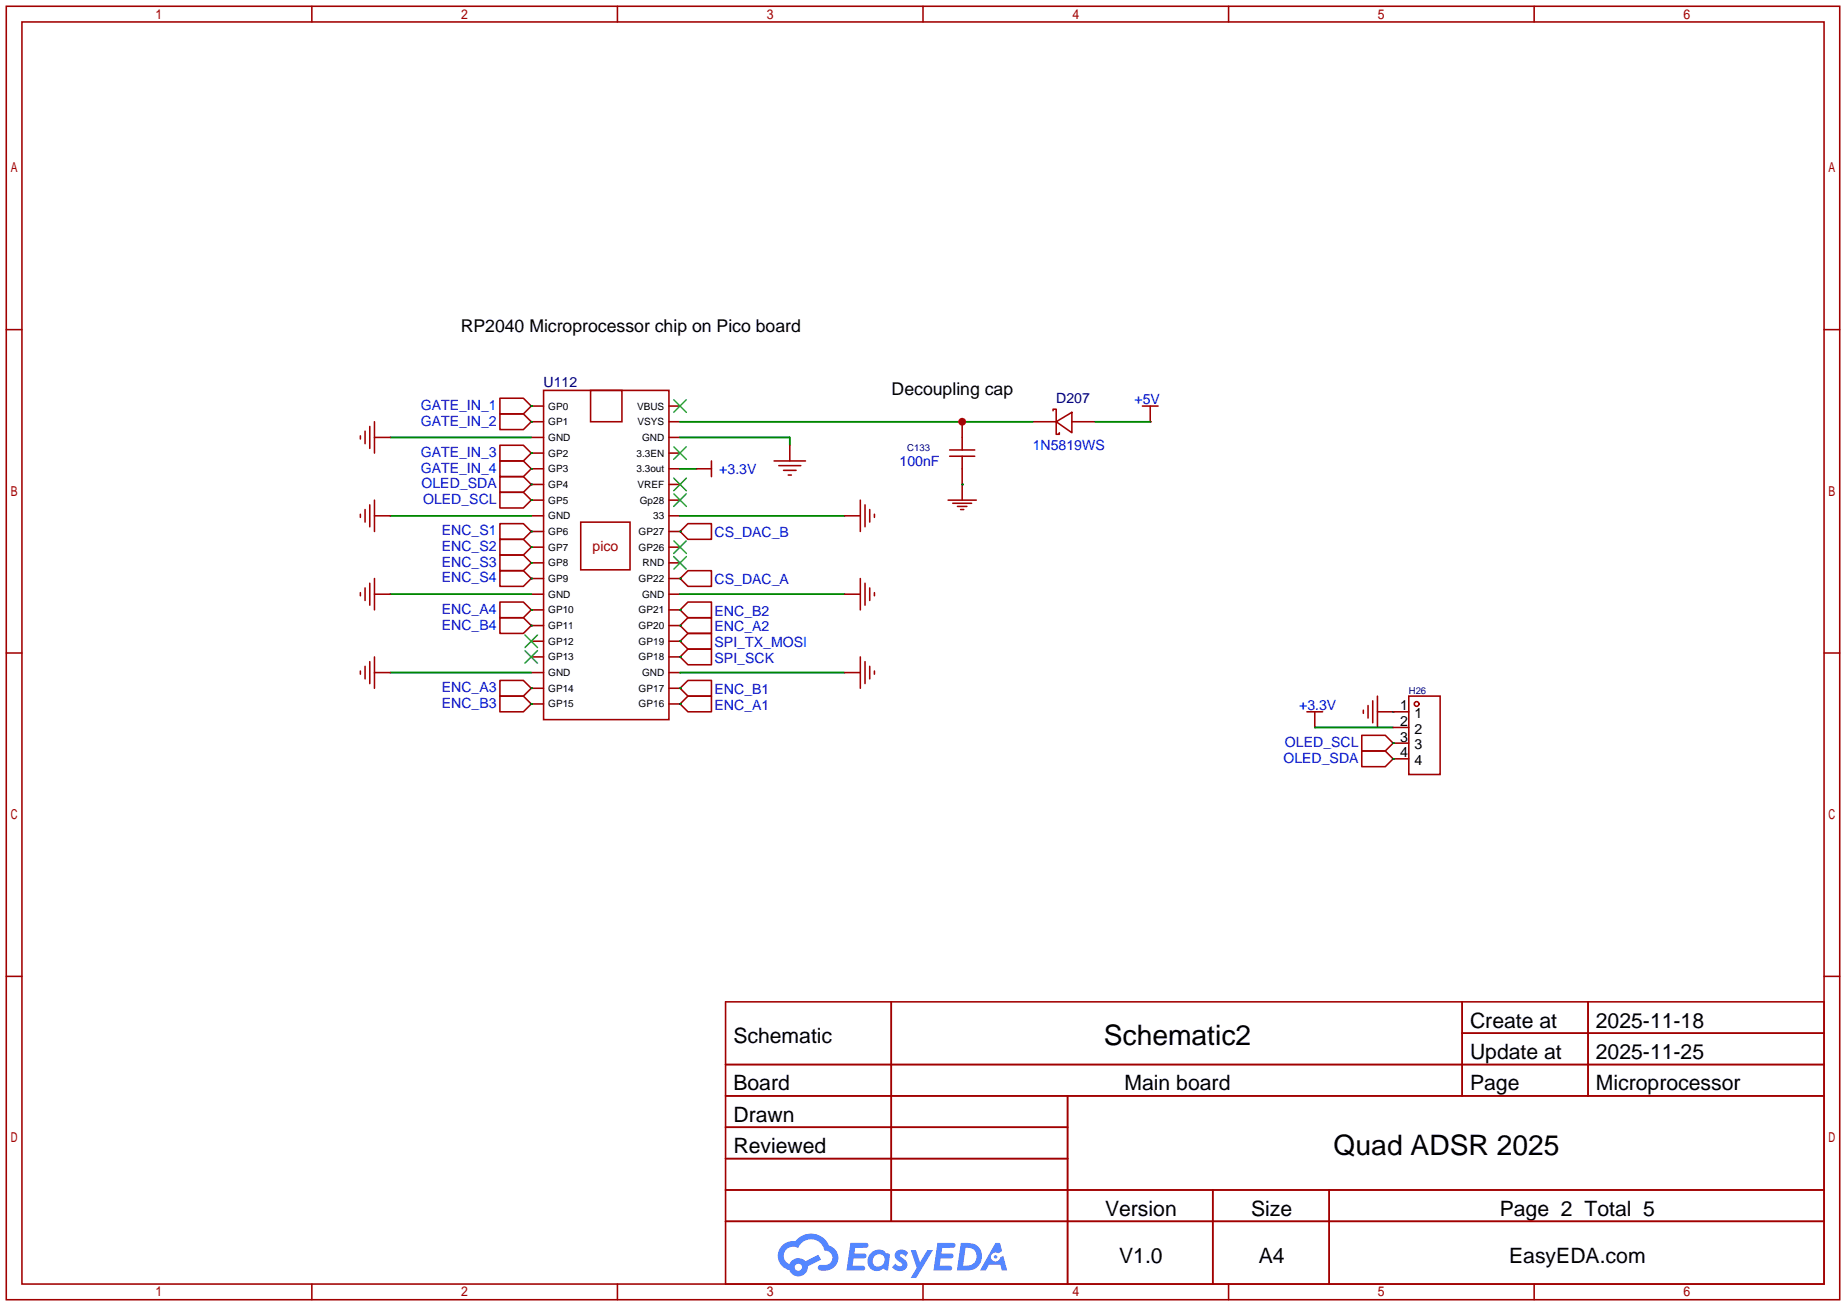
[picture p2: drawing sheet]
<svg xmlns="http://www.w3.org/2000/svg" width="299mm" height="212mm" viewBox="0 0 299 212" stroke-linecap="round" stroke-linejoin="round" font-family="sans-serif">
<g fill="none" stroke="#a10000" stroke-width=".25">
<path d="M1 1h297.2v209.6h-297.2zM3.6 3.6h292.1v204.4h-292.1zM50.5 1v2.6M100.1 1v2.6M149.6 1v2.6M199.1 1v2.6M248.7 1v2.6M1 53.4h2.6M295.7 53.4h2.5M1 105.8h2.6M295.7 105.8h2.5M1 158.2h2.6"/>
<path d="M295.7 158.2h2.5M117.6 162.3h178.1v45.7h-178.1zM117.6 172.5h178.1M117.6 177.5h178.1M144.5 162.3v35.6M173 177.5v30.5M237 162.3v15.2M237 167.4h58.7M257.4 162.3v15.2M117.6 182.6h55.4M117.6 192.8h178.1M117.6 187.7h55.4"/>
<path d="M117.6 197.9h178.1M196.6 192.8v15.2M215.4 192.8v15.2M50.5 208v2.6M100.1 208v2.6M149.6 208v2.6M199.1 208v2.6M248.7 208v2.6"/>
</g>
<g fill="#5487ff">
<path d="M145.3 202.7a1.3 1.3 0 0 1 1.9 .3l-.4 .6a.54 .54 0 0 0-.9-.2v.1a2.32 2.32 0 0 1 1.2 1.4 1.36 1.36 0 0 1-1.1 1 1.36 1.36 0 0 1-1.4-.6l.5-.6a.64 .64 0 0 0 .5 .5 .64 .64 0 0 0 .7-.3l-.2-.2a1.6 1.6 0 0 1-1.1-1.6z"/>
<path d="M147.6 202.5h.9l.6 2 1.2-2h.9l-2.7 4.6h-.9l1-1.7z"/>
<path d="M137.8 201.4h1.7a1.31 1.31 0 0 1 1.2 .2 .4 .4 0 0 1-.3 .5l-1.8 .1-.1 .9h1.6a.4 .4 0 0 1 .4 .4 .4 .4 0 0 1-.5 .4h-1.6l-.2 1.2h.8a1.23 1.23 0 0 1 1.2 .2 .39 .39 0 0 1-.4 .5h-2.6z"/>
<path d="M151.9 201.4h1.7a1.32 1.32 0 0 1 1.2 .2 .39 .39 0 0 1-.3 .5l-1.8 .1-.1 .9h1.6a.4 .4 0 0 1 .4 .4 .4 .4 0 0 1-.4 .4h-1.7l-.2 1.2h.8a1.23 1.23 0 0 1 1.2 .1 .39 .39 0 0 1-.4 .6h-2.6z"/>
<path d="M161.3 201.4h.8l.3 1.3-.6 .4a.75 .75 0 0 0-1.1 .3 .75 .75 0 0 0 .5 1 .75 .75 0 0 0 .9-.7l.5-.2 .6 2.3h-.8l-.3-.9h-1.8l-.5 .9h-1z"/>
<path d="M155.7 201.4l-.6 4.4h1.5a2.27 2.27 0 0 0 2.5-1.6 2.27 2.27 0 0 0-1.4-2.7zM156.5 202.1a1.5 1.5 0 0 1 1.8 1.6 1.5 1.5 0 0 1-1.9 1.4h-.3z"/>
<path d="M141.2 203a1.62 1.62 0 0 0-.4 2.1 1.62 1.62 0 0 0 2 .6l.4-.2 .3 .3h.4l.3-2.4-.1-.3-.5-.1a1.58 1.58 0 0 0-2.4 0zM141.8 203.5a.96 .96 0 0 1 1.4 0 .96 .96 0 0 1-.2 1.5 .95 .95 0 0 1-1.4-.1 .95 .95 0 0 1 .2-1.4z"/>
<path d="M126.8 201.8a2.37 2.37 0 0 0 1.1 4 1.54 1.54 0 0 0 1.8 1 1.54 1.54 0 0 0 1.2-1.6l2.2-1.1-.5-.8-2 1a1.57 1.57 0 0 0-2.7 .5 1.5 1.5 0 0 1-.7-2.1 1.5 1.5 0 0 1 2.2-.5 2.23 2.23 0 0 1 2.3-1.4 2.23 2.23 0 0 1 2 1.8 1.16 1.16 0 0 1 1.2 1.1 1.16 1.16 0 0 1-1.1 1.2h-.7a.47 .47 0 0 0-.5 .4 .47 .47 0 0 0 .4 .5 2.23 2.23 0 0 0 2.3-.6 2.23 2.23 0 0 0 .4-2.3 2.16 2.16 0 0 0-1.3-1.1 3.2 3.2 0 0 0-5.5-.7l-1.1 .1zM128.8 205.3a.6 .6 0 0 1 1.2 0 .6 .6 0 0 1-1.2 0z"/>
<circle cx="161.4" cy="203.6" r=".28"/>
</g>
<g fill="none" stroke="#a10000" stroke-width=".25">
<path d="M58.4 70.6v.5M59.2 69.8v2.1M59.9 69.1v3.5M60.7 70.9h2.5M60.7 68.3v5.1M81 64.5h3.8l1.3 1.3-1.3 1.3h-3.8zM81 67.1h3.8l1.3 1.2-1.3 1.3h-3.8zM81 72.1h3.8l1.3 1.3-1.3 1.3h-3.8zM81 74.7h3.8l1.3 1.2-1.3 1.3h-3.8zM81 79.8h3.8l1.3 1.2-1.3 1.3h-3.8zM81 77.2h3.8l1.3 1.3-1.3 1.3h-3.8zM86.1 65.8h.1"/>
<path d="M86.1 68.3h.1M86.1 73.4h.1M86.1 75.9h.1M86.1 78.5h.1M86.1 65.8h2M86.1 68.3h2M86.1 70.9h2M86.1 73.4h2M86.1 75.9h2M86.1 78.5h2M88.1 63.2h20.3v53.4h-20.3zM95.7 63.2h5.1v5.1h-5.1z"/>
<path d="M108.4 65.8h1.8M108.4 68.3h1.8M108.4 70.9h1.8M108.4 73.4h1.8M108.4 75.9h1.8M108.4 78.5h1.8M112.8 75.9h.1M112.8 75.9h2.5M115.3 74.7v2.5M125.5 74.7h5.1M126.2 75.4h3.6M127 76.2h2"/>
<path d="M127.8 77h.5M128 72.1v2.6M153.9 73.9h4.1M153.9 72.9h4.1M156 78.5h.1M156 68.3v4.6M156 73.9v7.1M167.4 68.3h3.8M170.7 66.5v-.2h.5v2M171.2 68.3v2.1h.5v-.3M171.2 68.3l2.5-1.5v3.3zM173.7 68.3h3.8"/>
<path d="M185.2 65.8h2.5M186.4 68.3h.1M186.4 65.8v2.5M58.4 83.3v.5M58.4 96v.5M59.2 82.5v2.1M59.2 95.2v2.1M59.9 81.8v3.5M59.9 94.5v3.5M60.7 83.6h2.5M60.7 96.3h2.5M60.7 81v5.1"/>
<path d="M60.7 93.7v5.1M81 84.8h3.8l1.3 1.3-1.3 1.3h-3.8zM81 87.4h3.8l1.3 1.2-1.3 1.3h-3.8zM81 89.9h3.8l1.3 1.3-1.3 1.3h-3.8zM81 92.5h3.8l1.3 1.2-1.3 1.3h-3.8zM81 97.5h3.8l1.3 1.3-1.3 1.3h-3.8zM86.1 81h.1M86.1 86.1h.1M86.1 88.6h.1M86.1 91.2h.1M86.1 93.7h.1M86.1 98.8h.1"/>
<path d="M86.1 81h2M86.1 83.6h2M86.1 86.1h2M86.1 88.6h2M86.1 91.2h2M86.1 93.7h2M86.1 96.3h2M86.1 98.8h2M94.1 84.6h8v7.7h-8zM108.4 81h1.8M108.4 83.6h1.8M108.4 86.1h1.8"/>
<path d="M108.4 88.6h1.8M108.4 91.2h1.8M108.4 93.7h1.8M108.4 96.3h1.8M108.4 98.8h1.8M110.2 93.7h.1M110.2 86.1h.1M110.2 98.8h.1M111.5 92.5h3.8v2.5h-3.8l-1.3-1.3zM111.5 84.8h3.8v2.6h-3.8l-1.3-1.3zM111.5 97.5h3.8v2.6h-3.8l-1.3-1.3zM136.9 83.6h2.5"/>
<path d="M136.9 96.3h2.5M139.4 81v5.1M139.4 93.7v5.1M140.2 81.8v3.5M140.2 94.5v3.5M141 82.5v2.1M141 95.2v2.1M141.7 83.3v.5M141.7 96v.5M153.7 81h4.5M154.4 81.5h3.1M155.2 82h1.5"/>
<path d="M155.7 82.5h.5M58.4 108.7v.5M59.2 107.9v2.1M59.9 107.2v3.5M60.7 109h2.5M60.7 106.4v5.1M81 112.8h3.8l1.3 1.2-1.3 1.3h-3.8zM81 110.2h3.8l1.3 1.3-1.3 1.3h-3.8zM81 100.1h3.8l1.3 1.2-1.3 1.3h-3.8zM86.1 114h.1M86.1 111.5h.1M86.1 101.3h.1"/>
<path d="M86.1 101.3h2M86.1 103.9h2M86.1 106.4h2M86.1 109h2M86.1 111.5h2M86.1 114h2M108.4 101.3h1.8M108.4 103.9h1.8M108.4 106.4h1.8M108.4 109h1.8M108.4 111.5h1.8M108.4 114h1.8"/>
<path d="M110.2 111.5h.1M110.2 114l1.3-1.2h3.8v2.5h-3.8zM110.2 114h.1M110.2 101.3l1.3-1.2h3.8v2.5h-3.8zM110.2 101.3h.1M110.2 106.4h.1M110.2 103.9h.1M111.5 110.2h3.8v2.6h-3.8l-1.3-1.3zM111.5 105.2h3.8v2.5h-3.8l-1.3-1.3zM111.5 102.6h3.8v2.6h-3.8l-1.3-1.3zM136.9 109h2.5M139.4 106.4v5.1"/>
<path d="M140.2 107.2v3.5M141 107.9v2.1M141.7 108.7v.5M211.8 115.3h2.6M213.1 117.9h.1M213.1 115.3v2.6M220.7 119.1h3.8l1.3 1.3-1.3 1.3h-3.8zM221 115.1v.5M221.7 114.3v2M222.5 113.5v3.6M223.3 115.3h5M223.3 112.8v5.1"/>
<path d="M225.8 117.9h2.5M228.3 112.8h5.1v12.7h-5.1zM220.7 121.7h3.8l1.3 1.2-1.3 1.3h-3.8zM225.8 120.4h.1M225.8 122.9h.1M225.8 120.4h2.5M225.8 122.9h2.5"/>
<circle cx="229.6" cy="114" r=".38"/>
</g>
<g fill="none" stroke="#3c3" stroke-width=".25">
<path d="M109.2 77.5l2 2M109.2 72.4l2 2M109.2 64.8l2 2M111.2 77.5l-2 2M111.2 72.4l-2 2M111.2 64.8l-2 2M109.2 90.2l2 2M109.2 87.6l2 2.1M109.2 80l2 2M111.2 90.2l-2 2M111.2 87.6l-2 2.1M111.2 80l-2 2"/>
<path d="M85.1 102.9l2 2M85.1 105.4l2 2M87.1 102.9l-2 2M87.1 105.4l-2 2"/>
</g>
<g fill="none" stroke="#008700" stroke-width=".25">
<path d="M63.2 70.9h22.9M86.1 65.8h.1M86.1 68.3h.1M86.1 73.4h.1M86.1 75.9h.1M86.1 78.5h.1M110.2 70.9h17.8v1.2M110.2 68.3h57.2M110.2 75.9h2.6M156 78.5h.1M177.5 68.3h8.9M63.2 96.3h22.9"/>
<path d="M63.2 83.6h22.9M86.1 81h.1M86.1 86.1h.1M86.1 88.6h.1M86.1 91.2h.1M86.1 93.7h.1M86.1 98.8h.1M110.2 96.3h26.7M110.2 83.6h26.7M110.2 98.8h.1M110.2 93.7h.1M110.2 86.1h.1"/>
<path d="M63.2 109h22.9M86.1 101.3h.1M86.1 111.5h.1M86.1 114h.1M110.2 109h26.7M110.2 111.5h.1M110.2 114h.1M110.2 106.4h.1M110.2 103.9h.1M110.2 101.3h.1M213.1 117.9h12.7M225.8 115.3h.1"/>
<path d="M225.8 122.9h.1M225.8 120.4h.1"/>
</g>
<circle cx="156" cy="68.3" r=".63" fill="#c00"/>
<g font-size="4.6">
<text x="178.9" y="169.3">Schematic2</text>
<text x="216.2" y="187.1">Quad ADSR 2025</text>
</g>
<g font-size="3.4">
<text x="238.3" y="166.5">Create at</text>
<text x="258.7" y="166.5">2025-11-18</text>
<text x="118.9" y="169">Schematic</text>
<text x="238.3" y="171.6">Update at</text>
<text x="258.7" y="171.6">2025-11-25</text>
<text x="118.9" y="176.6">Board</text>
<text x="182.3" y="176.6">Main board</text>
<text x="238.3" y="176.6">Page</text>
<text x="258.7" y="176.6">Microprocessor</text>
<text x="118.9" y="181.7">Drawn</text>
<text x="118.9" y="186.8">Reviewed</text>
<text x="179.1" y="197">Version</text>
<text x="202.8" y="197">Size</text>
<text x="243.1" y="197">Page 2 Total 5</text>
<text x="181.4" y="204.6">V1.0</text>
<text x="204" y="204.6">A4</text>
<text x="244.6" y="204.6">EasyEDA.com</text>
</g>
<g font-size="2.9">
<text x="74.7" y="53.8">RP2040 Microprocessor chip on Pico board</text>
<text x="144.5" y="63.9">Decoupling cap</text>
</g>
<g font-size="2.3" fill="#000080">
<text x="88.1" y="62.8">U112</text>
<text x="171.2" y="65.3">D207</text>
</g>
<g font-size="2.3" fill="#00f">
<text x="183.9" y="65.4">+5V</text>
<text x="68.2" y="66.4">GATE_IN_1</text>
<text x="68.2" y="69">GATE_IN_2</text>
<text x="68.2" y="74">GATE_IN_3</text>
<text x="68.2" y="76.6">GATE_IN_4</text>
<text x="116.6" y="76.7">+3.3V</text>
<text x="145.8" y="75.5">100nF</text>
<text x="167.4" y="72.9">1N5819WS</text>
<text x="68.3" y="79.1">OLED_SDA</text>
<text x="68.6" y="81.7">OLED_SCL</text>
<text x="71.6" y="86.7">ENC_S1</text>
<text x="71.6" y="89.3">ENC_S2</text>
<text x="115.8" y="87">CS_DAC_B</text>
<text x="71.6" y="91.8">ENC_S3</text>
<text x="71.6" y="94.4">ENC_S4</text>
<text x="115.8" y="94.7">CS_DAC_A</text>
<text x="71.6" y="102">ENC_B4</text>
<text x="71.6" y="99.4">ENC_A4</text>
<text x="115.8" y="99.7">ENC_B2</text>
<text x="115.8" y="102.3">ENC_A2</text>
<text x="115.8" y="107.4">SPI_SCK</text>
<text x="115.8" y="104.8">SPI_TX_MOSI</text>
<text x="71.6" y="112.1">ENC_A3</text>
<text x="115.8" y="112.4">ENC_B1</text>
<text x="71.6" y="114.7">ENC_B3</text>
<text x="115.8" y="115">ENC_A1</text>
<text x="210.6" y="115">+3.3V</text>
<text x="208" y="123.6">OLED_SDA</text>
<text x="208.3" y="121">OLED_SCL</text>
</g>
<text font-size="2.3" fill="#a00000" x="96.1" y="89.3">pico</text>
<g font-size="2.3">
<text x="226.9" y="115.1">1</text>
<text x="226.9" y="117.6">2</text>
<text x="229.3" y="116.3">1</text>
<text x="229.3" y="118.9">2</text>
<text x="226.9" y="120.1">3</text>
<text x="226.9" y="122.7">4</text>
<text x="229.3" y="121.4">3</text>
<text x="229.3" y="124">4</text>
</g>
<g font-size="1.6">
<text x="88.9" y="66.3">GP0</text>
<text x="88.9" y="68.9">GP1</text>
<text x="88.9" y="71.4">GND</text>
<text x="103.3" y="66.3">VBUS</text>
<text x="103.3" y="68.9">VSYS</text>
<text x="104.1" y="71.4">GND</text>
<text x="88.9" y="74">GP2</text>
<text x="88.9" y="76.5">GP3</text>
<text x="103.2" y="76.5">3.3out</text>
<text x="103.2" y="74">3.3EN</text>
<text x="88.9" y="79">GP4</text>
<text x="88.9" y="81.6">GP5</text>
<text x="103.3" y="79">VREF</text>
<text x="103.7" y="81.6">Gp28</text>
<text x="88.9" y="84.1">GND</text>
<text x="88.9" y="86.7">GP6</text>
<text x="88.9" y="89.2">GP7</text>
<text x="103.5" y="89.2">GP26</text>
<text x="103.5" y="86.7">GP27</text>
<text x="105.9" y="84.1">33</text>
<text x="88.9" y="91.7">GP8</text>
<text x="88.9" y="94.3">GP9</text>
<text x="103.5" y="94.3">GP22</text>
<text x="104.2" y="91.7">RND</text>
<text x="88.9" y="96.8">GND</text>
<text x="88.9" y="99.4">GP10</text>
<text x="88.9" y="101.9">GP11</text>
<text x="103.5" y="101.9">GP20</text>
<text x="103.5" y="99.4">GP21</text>
<text x="104.1" y="96.8">GND</text>
<text x="88.9" y="104.4">GP12</text>
<text x="88.9" y="107">GP13</text>
<text x="103.5" y="107">GP18</text>
<text x="103.5" y="104.4">GP19</text>
<text x="88.9" y="109.5">GND</text>
<text x="88.9" y="112.1">GP14</text>
<text x="103.5" y="112.1">GP17</text>
<text x="104.1" y="109.5">GND</text>
<text x="88.9" y="114.6">GP15</text>
<text x="103.5" y="114.6">GP16</text>
</g>
<g font-size="1.5" fill="#000080">
<text x="147.1" y="73.1">C133</text>
<text x="228.3" y="112.5">H26</text>
</g>
</svg>
